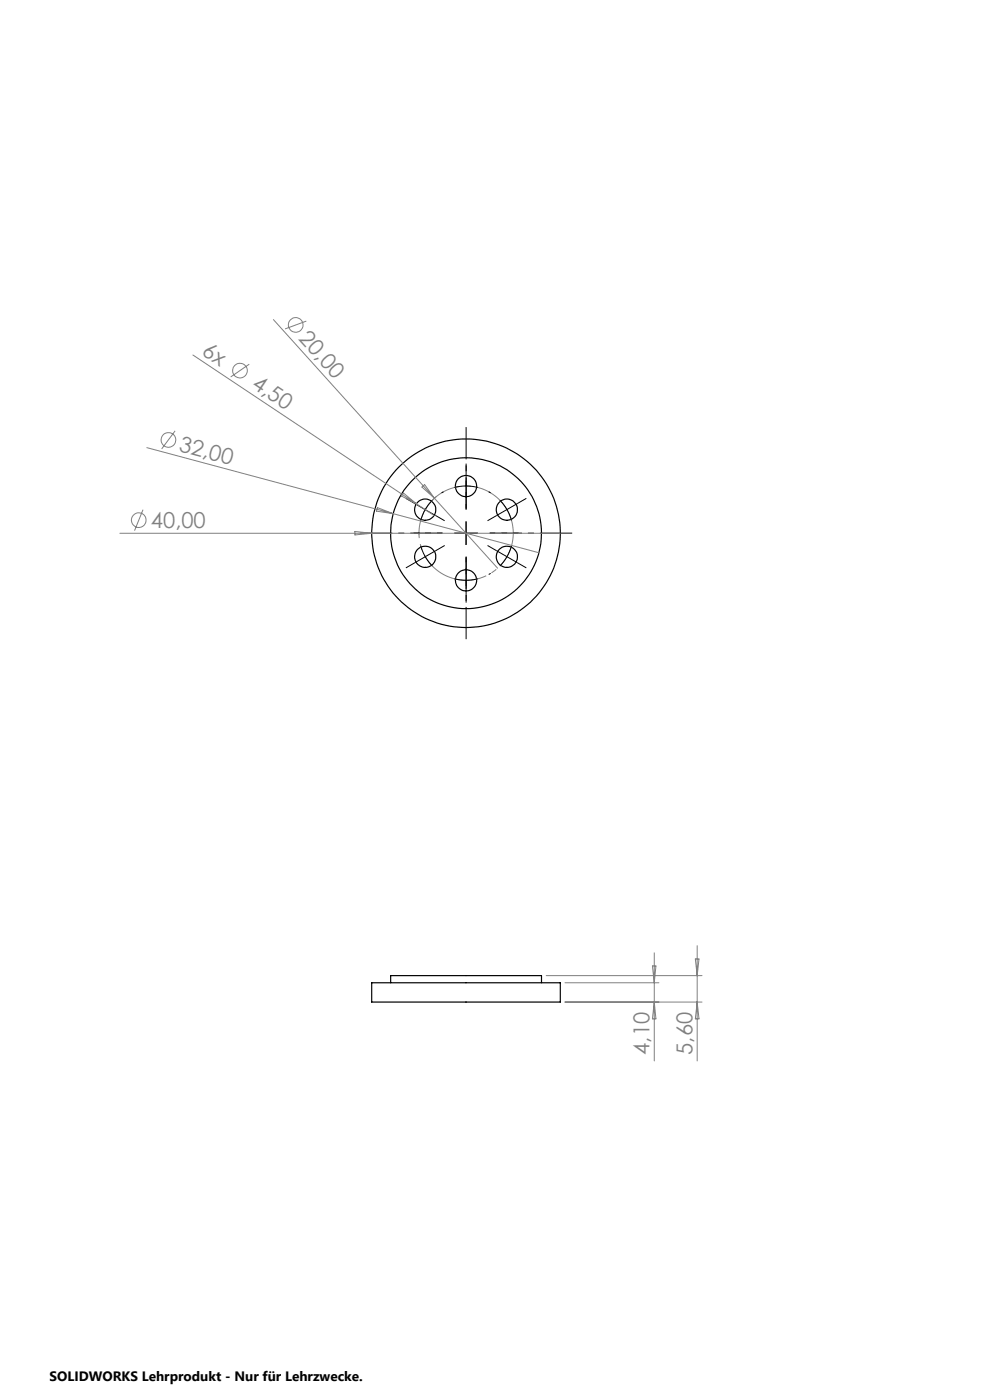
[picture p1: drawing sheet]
<svg xmlns="http://www.w3.org/2000/svg" width="210mm" height="297mm" viewBox="0 0 210 297" stroke-linecap="round" stroke-linejoin="round" font-family="sans-serif">
<g fill="none" stroke="#000" stroke-width=".25">
<path d="M78.8 208.5h40.1v4.1h-40.1zM82.9 208.5v-1.5h32v1.5"/>
<circle cx="90.2" cy="118.1" r="2.26"/>
<circle cx="90.2" cy="108.1" r="2.26"/>
<circle cx="98.9" cy="103.1" r="2.26"/>
<circle cx="98.9" cy="113.1" r="20"/>
<circle cx="98.9" cy="113.1" r="16"/>
<circle cx="107.5" cy="118.1" r="2.26"/>
<circle cx="107.5" cy="108.1" r="2.26"/>
<circle cx="98.9" cy="123.1" r="2.26"/>
</g>
<g fill="none" stroke="#808080" stroke-width=".21">
<path d="M40.9 75.3l47.4 31.6M52.9 77.3l-4 2.7M58 67.8l34.1 37.9M65 68.1l-4.5 1.7M31.2 95l52.2 14M37.1 91.4l-2.8 3.8M25.4 113.1h93.5M30.3 108.1l-1.8 4.5M75.3 112.7l3.5 .4-3.5 .4zM80.1 107.7l3.3 1.3-3.5-.6zM83.4 109l30.9 8.3M85.6 104.6l2.7 2.3-3.1-1.7z"/>
<path d="M88.3 106.9l3.8 2.5M89.5 103.3l.6-.5 2 2.9zM92.1 105.7l13.5 14.8M92.6 105.3l-1.2 1.1M115.9 207h33M119.8 208.5h20M119.8 212.6h29.1M138.4 204.9h.7l-.3 3.6zM138.8 202.1v23M138.8 212.6l.3 3.5h-.7zM147.5 203.4h.8l-.4 3.6zM147.9 212.6l.4 3.5h-.8z"/>
<path d="M147.9 200.6v24.5"/>
<circle cx="50.9" cy="78.6" r="1.56"/>
<circle cx="62.7" cy="68.9" r="1.56"/>
<circle cx="35.7" cy="93.3" r="1.55"/>
<circle cx="29.4" cy="110.3" r="1.55"/>
</g>
<path d="M108.4 110.2a10 10 0 0 0-16.6-4.1 10 10 0 0 0 4.2 16.6 10 10 0 0 0 12.7-11.7l-.3-.8" fill="none" stroke="#808080" stroke-width=".21" stroke-dasharray="15.2 1.3 1.3 1.3" stroke-dashoffset="4.8" stroke-linecap="butt"/>
<g fill="none" stroke="#000" stroke-width=".21" stroke-dasharray="15.2 1.3 1.3 1.3" stroke-linecap="butt">
<path d="M88 106.9l-1.9-1.2M88 119.4l-1.9 1.1M88.9 112.9v.4M90.2 118.1l1.5 2M90.2 118.1l-1-2.3M90.2 118.1l-2.2 1.3M90.2 118.1l2.2-1.2M92.4 109.4l1.9 1.1M92.4 116.9l1.9-1.2M94.1 104.3l-.4 .3M98.9 103.1l-2.5 .3M98.9 103.1l2.4 .3"/>
<path d="M98.9 113.1v-2.5M98.9 113.1h-2.5M98.9 113.1v2.5M98.9 113.1h2.5M98.9 103.1v-2.5M98.9 103.1v2.5M98.9 100.6v-2.2M98.9 105.6v2.3M104.1 104.6l-.4-.3M105.4 116.9l-2-1.2M105.4 109.4l-2 1.1M107.5 118.1l1-2.3"/>
<path d="M107.5 118.1l-1.5 2M107.5 108.1l-1.5-2M107.5 108.1l1 2.3M107.5 118.1l2.2 1.3M107.5 118.1l-2.1-1.2M107.5 108.1l2.2-1.2M107.5 108.1l-2.1 1.3M109.7 119.4l1.9 1.1M109.7 106.9l1.9-1.2M98.9 123.1l2.4-.3M98.9 123.1l-2.5-.3M98.9 123.1v2.5"/>
<path d="M98.9 123.1v-2.5M98.9 125.6v2.3M98.9 120.6v-2.2M103.7 121.9l.4-.3"/>
</g>
<path d="M88 106.9l2.2 1.2M90.2 108.1l-1 2.3M90.2 108.1l2.2 1.3M91.7 106.1l-1.5 2M96.3 113.1h5.1M98.8 110.6v5" fill="none" stroke="#000" stroke-width=".21"/>
<path d="M93.9 113.1h-6.2M98.9 108.1v-6.2M98.9 118.1v6.2M103.9 113.1h6.1" fill="none" stroke="#000" stroke-width=".21" stroke-dasharray="15.2 1.3 1.3 1.3" stroke-dashoffset="14.1" stroke-linecap="butt"/>
<path d="M93.9 113.1h-17.5M98.9 108.1v-17.5M98.9 118.1v17.5M103.9 113.1h17.5" fill="none" stroke="#000" stroke-width=".21" stroke-dasharray="15.2 1.3 1.3 1.3" stroke-dashoffset="8.4" stroke-linecap="butt"/>
<g font-size="4.7" fill="#808080">
<text x="63.2" y="72" transform="rotate(48 63.2 72)">20,00</text>
<text x="42.6" y="75.1" transform="rotate(34 42.6 75.1)">6x</text>
<text x="53.2" y="82.2" transform="rotate(34 53.2 82.2)">4,50</text>
<text x="37.8" y="95.6" transform="rotate(15 37.8 95.6)">32,00</text>
<text x="32" y="112">40,00</text>
<text x="137.8" y="223.8" transform="rotate(-90 137.8 223.8)">4,10</text>
<text x="146.9" y="223.8" transform="rotate(-90 146.9 223.8)">5,60</text>
</g>
<text font-size="2.9" x="10.5" y="292.9">SOLIDWORKS Lehrprodukt - Nur für Lehrzwecke.</text>
</svg>
